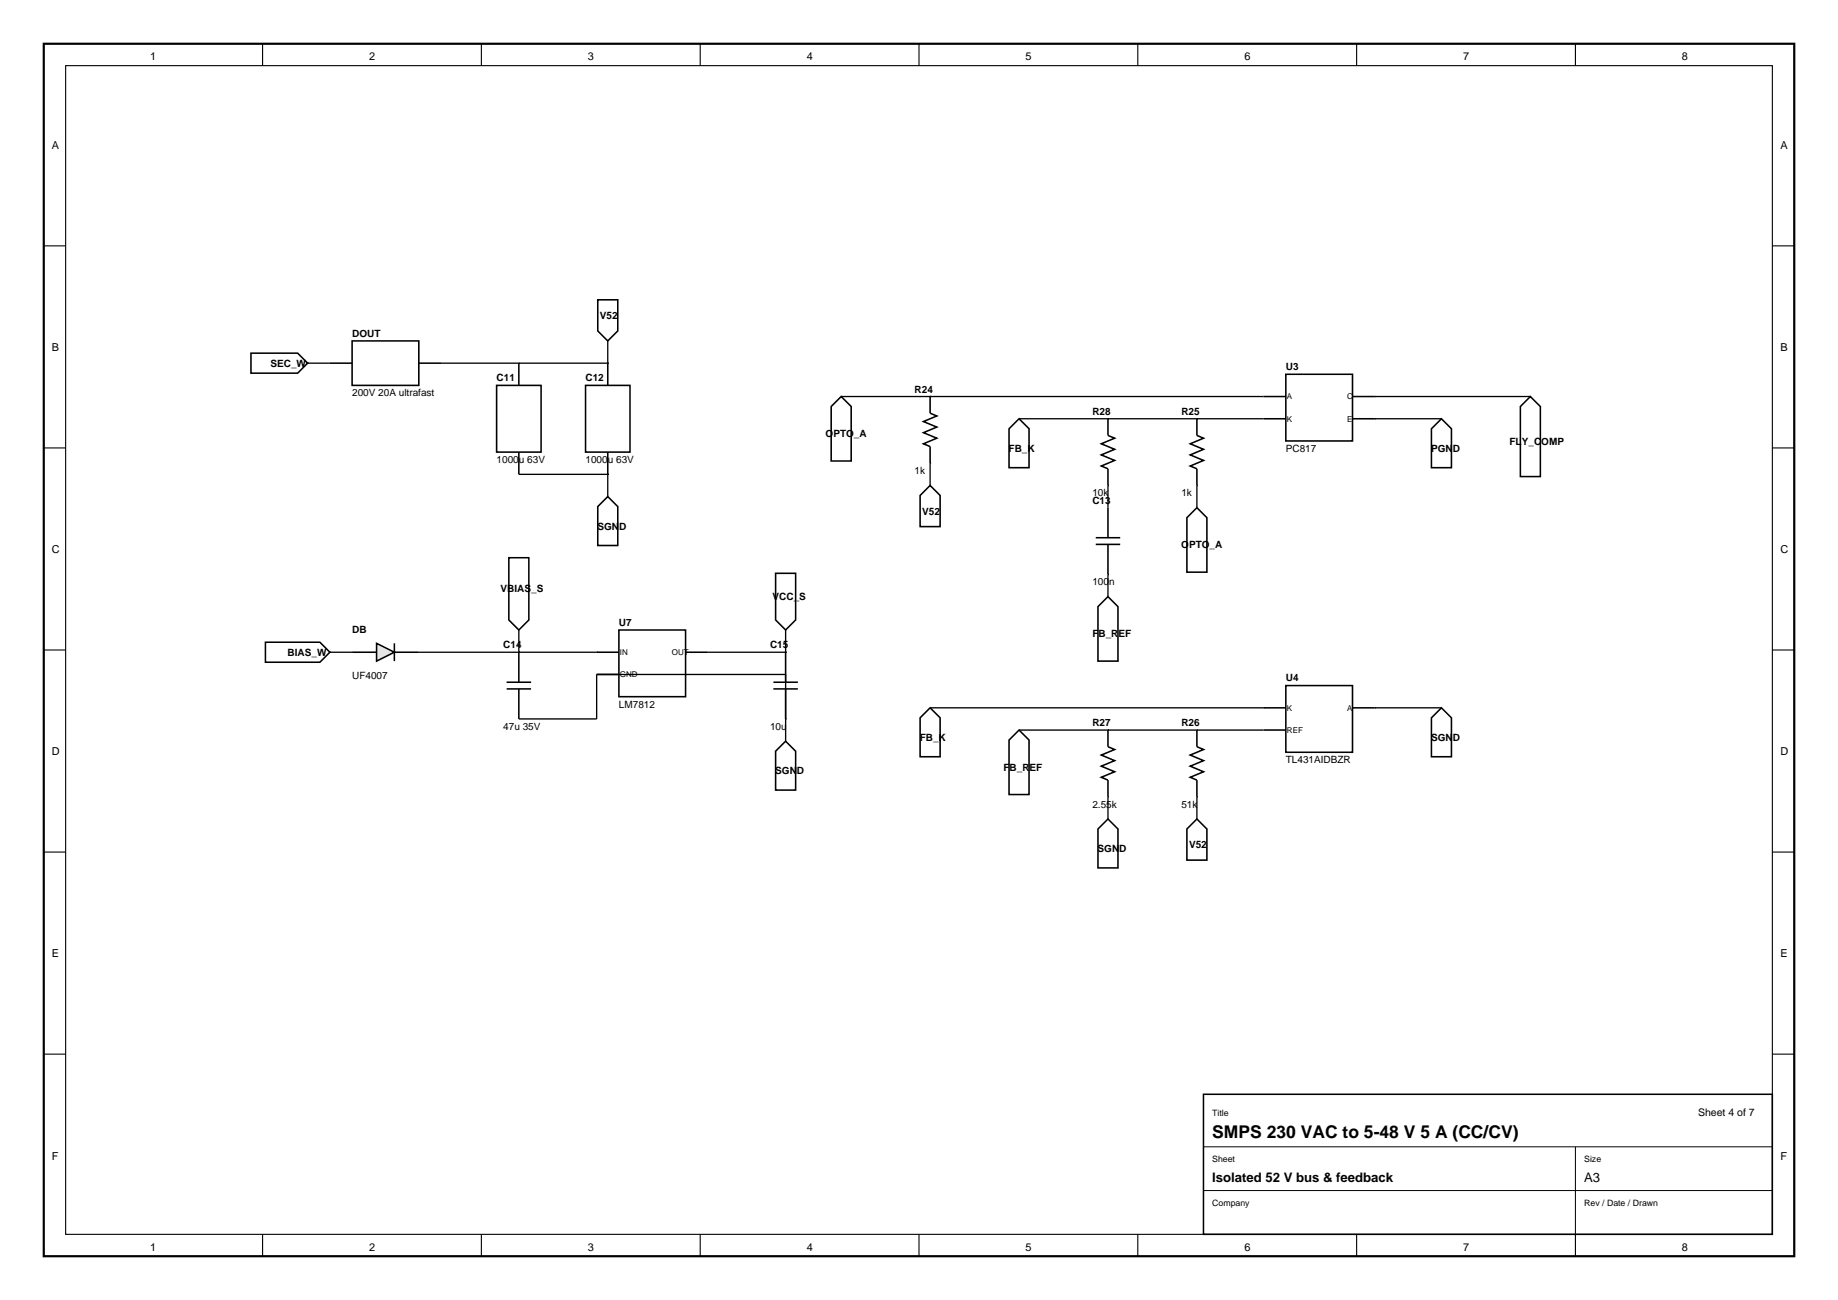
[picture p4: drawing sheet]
<svg xmlns="http://www.w3.org/2000/svg" width="420mm" height="297mm" viewBox="0 0 420 297" stroke-linecap="round" stroke-linejoin="round" font-family="sans-serif">
<path d="M10 10h400v277h-400z" fill="none" stroke="#000" stroke-width=".5"/>
<g fill="none" stroke="#000" stroke-width=".25">
<path d="M15 15h390v267h-390zM60 10v5M110 10v5M160 10v5M210 10v5M260 10v5M310 10v5M360 10v5M10 56.2h5M405 56.2h5M10 102.3h5M405 102.3h5"/>
<path d="M10 148.5h5M405 148.5h5M10 194.7h5M405 194.7h5M10 240.8h5M405 240.8h5M60 282v5M110 282v5M160 282v5M210 282v5M260 282v5M310 282v5"/>
<path d="M360 282v5"/>
</g>
<g fill="none" stroke="#000" stroke-width=".3">
<path d="M138.9 77.9v5.1h-38.1M70.3 83h5.1M192.2 90.6h96.5M232.9 95.7h55.8M314.1 95.7h15.3M314.1 90.6h35.6M118.6 108.4h20.3v5M212.5 105.8v5.1M253.2 110.9v5.1M273.5 110.9v5.1M253.2 131.2v5.1M75.4 149h5.1"/>
<path d="M95.7 149h40.6M118.6 143.9v5.1M179.5 143.9v5.1h-17.8M118.6 164.2h17.7v-10.1h43.2v15.2M212.5 161.7h76.2M232.9 166.8h55.8M314.1 161.7h15.3M253.2 182v5.1M273.5 182v5.1"/>
</g>
<g fill="none" stroke="#000" stroke-width=".36">
<path d="M80.5 77.9h15.2v10.1h-15.2zM75.4 83h5.1M95.7 83h5.1M113.5 88h10.1v15.3h-10.1zM118.6 83v5M133.8 88h10.2v15.3h-10.2zM138.9 83v5M212.5 90.6v3.8l1.6 .6-3.1 1.3 3.1 1.3-3.1 1.2 3.1 1.3-3.1 1.3 1.5 .6v3.8M253.2 95.7v3.8l1.5 .6-3 1.3 3 1.3-3 1.2 3 1.3-3 1.3 1.5 .6v3.8M273.5 95.7v3.8l1.5 .6-3 1.3 3 1.3-3 1.2 3 1.3-3 1.3 1.5 .6v3.8M288.7 90.6h5.1M288.7 95.7h5.1"/>
<path d="M293.8 85.5h15.3v15.2h-15.3zM309.1 90.6h5M309.1 95.7h5M118.6 103.3v5.1M138.9 103.3v5.1M253.2 116v6.8M250.4 122.8h5.6M250.4 124.4h5.6M253.2 124.4v6.8M80.5 149h5.5M90.1 149h5.6M293.8 156.6h15.3v15.3h-15.3z"/>
<path d="M253.2 166.8v3.8l1.5 .6-3 1.3 3 1.3-3 1.2 3 1.3-3 1.3 1.5 .6v3.8M273.5 166.8v3.8l1.5 .6-3 1.3 3 1.3-3 1.2 3 1.3-3 1.3 1.5 .6v3.8M288.7 161.7h5.1M288.7 166.8h5.1M309.1 161.7h5"/>
</g>
<path d="M86 147l4.1 2-4.1 2z" fill="#ebebeb" stroke="#000" stroke-width=".36"/>
<g fill="none" stroke="#000" stroke-width=".36">
<path d="M136.6 68.5h4.6v7.1l-2.3 2.3-2.3-2.3zM57.3 80.7h10.7l2.3 2.3-2.3 2.3h-10.7zM192.2 90.6l2.3 2.3v12.4h-4.6v-12.4zM232.9 95.7l2.2 2.3v8.8h-4.5v-8.8zM329.4 95.7l2.3 2.3v8.8h-4.6v-8.8zM347.4 92.9l2.3-2.3 2.3 2.3v16h-4.6zM138.9 113.4l2.3 2.3v8.9h-4.6v-8.9zM212.5 110.9l2.3 2.3v7.1h-4.5v-7.1zM271.2 118.3l2.3-2.3 2.3 2.3v12.4h-4.6zM116.3 127.4h4.5v14.2l-2.2 2.3-2.3-2.3zM177.2 131h4.6v10.6l-2.3 2.3-2.3-2.3zM253.2 136.3l2.3 2.3v12.4h-4.6v-12.4z"/>
<path d="M60.6 146.7h12.5l2.3 2.3-2.3 2.3h-12.5zM90.1 147v4M115.8 155.9h5.6M115.8 157.4h5.6M118.6 149v6.9M118.6 157.4v6.8M136.3 149h5.1M136.3 154.1h5.1M141.4 143.9h15.3v15.3h-15.3zM156.7 149h5M176.7 155.9h5.6M176.7 157.4h5.6"/>
<path d="M179.5 149v6.9M179.5 157.4v6.8M177.2 171.6l2.3-2.3 2.3 2.3v8.9h-4.6zM212.5 161.7l2.3 2.3v8.9h-4.5v-8.9zM230.6 169.1l2.3-2.3 2.2 2.3v12.4h-4.5zM329.4 161.7l2.3 2.3v8.9h-4.6v-8.9zM253.2 187.1l2.3 2.3v8.9h-4.6v-8.9zM271.2 189.4l2.3-2.3 2.3 2.3v7.1h-4.6z"/>
</g>
<path d="M275 250h130v32h-130z" fill="none" stroke="#000" stroke-width=".35"/>
<path d="M275 262h130M275 272h130M360 262v20" fill="none" stroke="#000" stroke-width=".23"/>
<text font-size="4" x="277" y="260">SMPS 230 VAC to 5-48 V 5 A (CC/CV)</text>
<g font-size="3">
<text x="277" y="270">Isolated 52 V bus &amp; feedback</text>
<text x="362" y="270">A3</text>
</g>
<g font-size="2.5">
<text x="34.3" y="13.7">1</text>
<text x="84.3" y="13.7">2</text>
<text x="134.3" y="13.7">3</text>
<text x="184.4" y="13.7">4</text>
<text x="234.4" y="13.7">5</text>
<text x="284.3" y="13.7">6</text>
<text x="334.3" y="13.7">7</text>
<text x="384.4" y="13.7">8</text>
<text x="11.8" y="34.1">A</text>
<text x="406.9" y="34.1">A</text>
<text x="11.8" y="80.2">B</text>
<text x="406.9" y="80.2">B</text>
<text x="11.8" y="126.4">C</text>
<text x="406.9" y="126.4">C</text>
<text x="11.8" y="172.6">D</text>
<text x="406.9" y="172.6">D</text>
<text x="11.8" y="218.8">E</text>
<text x="406.9" y="218.8">E</text>
<text x="11.8" y="264.9">F</text>
<text x="406.9" y="264.9">F</text>
<text x="34.3" y="285.7">1</text>
<text x="84.3" y="285.7">2</text>
<text x="134.3" y="285.7">3</text>
<text x="184.4" y="285.7">4</text>
<text x="234.4" y="285.7">5</text>
<text x="284.3" y="285.7">6</text>
<text x="334.3" y="285.7">7</text>
<text x="384.4" y="285.7">8</text>
</g>
<text font-size="2.4" x="388" y="255">Sheet 4 of 7</text>
<g font-size="2.3">
<text x="80.5" y="76.9">DOUT</text>
<text x="137.1" y="72.8">V52</text>
<text x="61.8" y="83.8">SEC_W</text>
<text x="113.5" y="87.1">C11</text>
<text x="133.8" y="87.1">C12</text>
<text x="209" y="89.7">R24</text>
<text x="293.8" y="84.5">U3</text>
<text x="80.5" y="90.6">200V 20A ultrafast</text>
<text x="249.6" y="94.8">R28</text>
<text x="269.9" y="94.8">R25</text>
<text x="188.7" y="99.9">OPTO_A</text>
<text x="344.9" y="101.7">FLY_COMP</text>
<text x="113.5" y="105.8">1000u 63V</text>
<text x="133.8" y="105.8">1000u 63V</text>
<text x="230.5" y="103.2">FB_K</text>
<text x="293.8" y="103.3">PC817</text>
<text x="327" y="103.2">PGND</text>
<text x="209" y="108.3">1k</text>
<text x="249.6" y="113.4">10k</text>
<text x="269.9" y="113.4">1k</text>
<text x="210.8" y="117.6">V52</text>
<text x="249.6" y="115.1">C13</text>
<text x="136.5" y="121">SGND</text>
<text x="269.9" y="125.3">OPTO_A</text>
<text x="114.4" y="135.3">VBIAS_S</text>
<text x="176.5" y="137.1">VCC_S</text>
<text x="249.6" y="133.7">100n</text>
<text x="141.4" y="142.9">U7</text>
<text x="65.7" y="149.8">BIAS_W</text>
<text x="80.5" y="144.5">DB</text>
<text x="115" y="148.1">C14</text>
<text x="176" y="148.1">C15</text>
<text x="249.6" y="145.6">FB_REF</text>
<text x="80.5" y="155.1">UF4007</text>
<text x="293.8" y="155.6">U4</text>
<text x="141.4" y="161.7">LM7812</text>
<text x="115" y="166.8">47u 35V</text>
<text x="176" y="166.8">10u</text>
<text x="249.6" y="165.9">R27</text>
<text x="269.9" y="165.9">R26</text>
<text x="210.2" y="169.2">FB_K</text>
<text x="327" y="169.2">SGND</text>
<text x="177.1" y="176.9">SGND</text>
<text x="229.3" y="176.1">FB_REF</text>
<text x="293.8" y="174.4">TL431AIDBZR</text>
<text x="249.6" y="184.5">2.55k</text>
<text x="269.9" y="184.5">51k</text>
<text x="250.8" y="194.6">SGND</text>
<text x="271.7" y="193.8">V52</text>
</g>
<g font-size="2">
<text x="277" y="255">Title</text>
<text x="277" y="265.5">Sheet</text>
<text x="362" y="265.5">Size</text>
<text x="277" y="275.5">Company</text>
<text x="362" y="275.5">Rev / Date / Drawn</text>
</g>
<g font-size="1.8">
<text x="294.1" y="91.2">A</text>
<text x="307.9" y="91.2">C</text>
<text x="294.1" y="96.3">K</text>
<text x="307.9" y="96.3">E</text>
<text x="141.7" y="149.7">IN</text>
<text x="153.6" y="149.7">OUT</text>
<text x="141.7" y="154.7">GND</text>
<text x="294.1" y="162.4">K</text>
<text x="294.1" y="167.4">REF</text>
<text x="307.9" y="162.4">A</text>
</g>
</svg>
